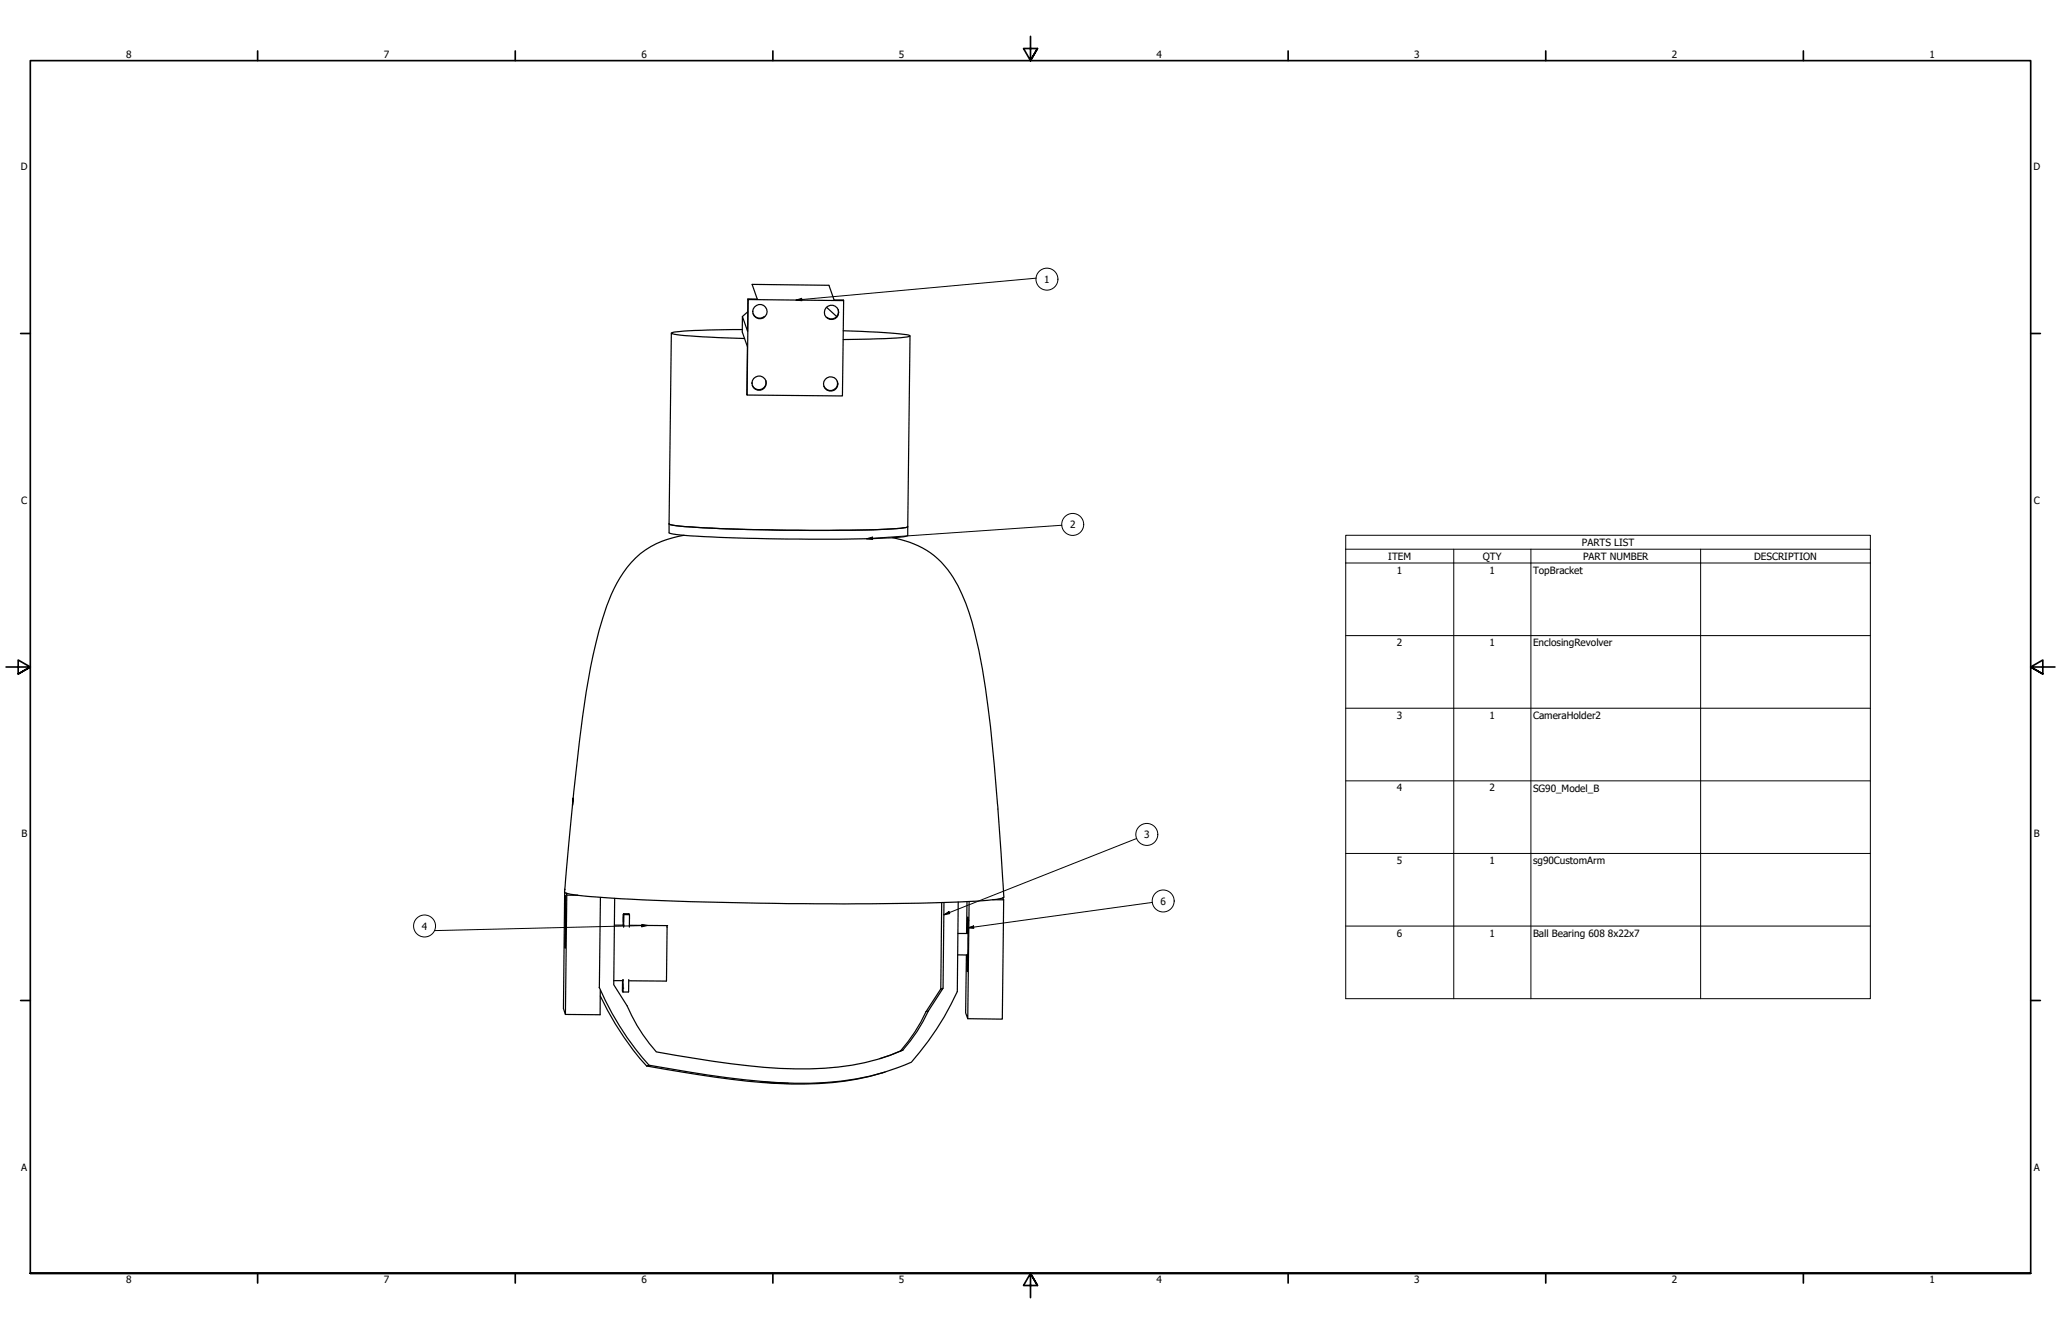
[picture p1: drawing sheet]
<svg xmlns="http://www.w3.org/2000/svg" width="864mm" height="559mm" viewBox="0 0 864 559" stroke-linecap="round" stroke-linejoin="round" font-family="sans-serif">
<!-- layer: Visible (ANSI) -->
<g fill="none" stroke="#000" stroke-width=".51">
<path d="M281.3 139.6l-.9 79.9M311 138l-14.2 .2a69.6 69.6 0 0 0-15.5 1.3l.1 .1a156.4 156.4 0 0 0 26.6 2.1l4 .1M311.1 132.6l-.1 6.5 1 2.7M313.4 125.2l.1 .3M313.5 125.5l40 .4-.5 40-39.9-.4zM315.5 131.4a2.95 2.95 0 0 0 4.8 1.1M346.3 128.7l4.3 3.9M351.2 129.7a3 3 0 0 1-1.2 3.5 3 3 0 0 1-3.7-.4M353.3 138.6l14.3 .5a70.7 70.7 0 0 1 13.7 1.5 2.13 2.13 0 0 1-2.5 .7l-8.3 .6-17.2 .3M353.5 125.9l-.1-.2h-3.9l-2.2-6.2-32.1-.4 2.1 6.2-3.9-.1-.2 13.5-2.1-6.1 2.2-2M312 141.8l1.2 3.4-.1 20.3M320.9 159.4a3 3 0 0 1-1.9 3.7 3 3 0 0 1-3.8-1.7"/>
<path d="M350.8 159.7a3 3 0 0 1-1.8 3.7 3 3 0 0 1-3.8-1.7M381.3 140.7l-.9 80M280.4 219.5a36 36 0 0 0 11.6 1.4 850.5 850.5 0 0 0 85.4 .4l3-.6M280.4 219.5v3.7a39.4 39.4 0 0 0 11.6 1.4 849.2 849.2 0 0 0 85.3 .4l3.1-.7v-3.6M286.6 224.2a36.8 36.8 0 0 0-29.3 22.4 163 163 0 0 0-11.7 43.3 1522.4 1522.4 0 0 0-9 83.3l-.1 .5 .7 .4M374 225.2a36.1 36.1 0 0 1 27.4 20.2 103.1 103.1 0 0 1 8.7 27 554.9 554.9 0 0 1 8 66l2.5 36.9v.7l-.4 .1M240.2 334.3l-.3 3zM236.6 373.8l-.5 48.7 .8 2.4M236.7 372.5v.1M236.7 372.5v.2M237 377.1v-1.8l-.2 21.9 .1-5.8M237 377.1l-.1 14.3"/>
<path d="M237.2 374.1l4.9 .9M237.2 374.1l.3 .9h4.6M237.5 375l-.6 49.9 14.6 .2v-10.3M242.1 375a1253.4 1253.4 0 0 0 105.7 3.6 807.6 807.6 0 0 0 68.3-1.7M251.6 375.9l-.5 37.8M257.6 376.3l-.4 36.2 5.6 8.8a69.7 69.7 0 0 0 12.2 19.3 376.9 376.9 0 0 0 58.2 7.1 103.6 103.6 0 0 0 45.1-7.8M394.6 378.1l-.4 36.2M395.5 378.1l-.3 35.9M401.5 377.8l-.4 37.6a121.2 121.2 0 0 1-19.2 29.5 108.6 108.6 0 0 1-48.8 8.9 403.8 403.8 0 0 1-61.1-7.6 117.8 117.8 0 0 1-20.9-32.5M405.2 377.7l-.2 13.3M406.1 377.6l-.6 49.1-.9-2.4 .3-24.3M420.2 376.1l-4.1 .8"/>
<path d="M420.2 376.1l.4 .8h-4.5M420.6 376.9l-.6 50-14.5-.2M257.4 387.5h3.7M261.2 383.1v1.3M261.2 384.4v1.9zM261.3 383.1l-.1 1.3M263.7 383.2l-2.3-.1-.1 5.2-.2-.8M263.7 383.2v5.2M263.7 383l-2.5 .1M263.7 387.6l15.6 .1 .2 .8-.3 22.5-15.7-.2M263.7 383.2l-.2-.4-2.3 .2-.1 4.5M401.3 400h4.1"/>
<path d="M401.4 391h4.2M405.3 391l.3-6.9-.3 22.9-.1-7M405.6 385.1l-.2 5.9 .2-4.5M405.6 385.5v1v-.7M405.6 385.4v1.3zM405.6 385.6v.4zM405.6 389.4h.1M405.6 385.6h.1M405.6 390v-.6l-.1 1.6M405.6 386v.3M251.1 413.7v.1M251.5 417.2a119.7 119.7 0 0 0 19.5 29.3"/>
<path d="M257.2 410.8h3.8v-.5v5.1M260.8 415.2h.1M260.9 410.8l-.1 4.4M260.9 415.2l.1 .3M260.9 414v-1.9v3.3M263.5 410.3l-.1 5.1h-2.4M405.3 400l.1 6M405.4 400v1.8l.1-.7M405.4 400v4.6M405.4 401.8h.1M378.3 439.9l-1 .3M388 423.7a68.3 68.3 0 0 1-10.7 16.5"/>
<path d="M389 423.5a66.3 66.3 0 0 1-10.7 16.4M389 423.5l6.2-9.5-1 .3-6.2 9.4M389 423.5l-1 .2M271 446.5a426 426 0 0 0 60.5 7.6 117.8 117.8 0 0 0 39.3-5M272 446.2l-1 .3M320.2 453.3l10 .5zM377.3 440.2l-8.7 3.3"/>
<circle cx="318.4" cy="130.5" r="3"/>
<circle cx="348.4" cy="130.9" r="2.98"/>
<circle cx="318.1" cy="160.5" r="3"/>
<circle cx="348.1" cy="160.8" r="3"/>
</g>
<g fill="#000">
<circle cx="261.1" cy="387.5" r=".25"/>
<circle cx="279.3" cy="387.7" r=".25"/>
<circle cx="405.6" cy="386" r=".25"/>
<circle cx="405.6" cy="385.5" r=".25"/>
<circle cx="260.9" cy="413.9" r=".25"/>
</g>
<!-- layer: Symbol (ANSI) -->
<g fill="none" stroke="#000" stroke-width=".42">
<path d="M434.2 116.5l-100.7 9.2M333.5 125.7l2.4-.7 .1 1zM363.1 225.7l2.5-.7v1zM444.9 220l-81.8 5.7M563.9 230.1v-5.9h219.8v5.9M563.9 230.1h219.8v5.7M563.9 230.1v188.2h219.8v-182.5M563.9 235.8h219.8M609.2 230.1v188.2M641.5 230.1v188.2M712.6 230.1v188.2M563.9 266.3h219.8"/>
<path d="M563.9 296.7h219.8M563.9 327.1h219.8M476.3 351.2l-80.8 32M563.9 357.5h219.8M482.9 378l-77.4 10.7M268.9 387.2l2.5 .5-2.5 .5zM271.4 387.7l-89.3 2.1M395.5 383.2l2.1-1.4 .4 .9zM405.5 388.7l2.4-.8 .2 1zM563.9 387.9h219.8"/>
<circle cx="438.7" cy="116.9" r="4.6"/>
<circle cx="449.5" cy="219.7" r="4.6"/>
<circle cx="480.5" cy="349.5" r="4.6"/>
<circle cx="487.4" cy="377.4" r="4.6"/>
<circle cx="177.9" cy="387.9" r="4.6"/>
</g>
<!-- layer: Border (ANSI) -->
<g fill="none" stroke="#000" stroke-width=".7">
<path d="M431.8 15.2v10.2l-2.9-5.1h5.8l-2.9 5.1 2.9-5.1M107.9 21.3v4.1M215.9 21.3v4.1M323.8 21.3v4.1M539.8 21.3v4.1M647.7 21.3v4.1M755.6 21.3v4.1M8.6 139.7h4.1M850.9 139.7h4.1M2.5 279.4h10.2l-5.1-2.9v5.8l5.1-2.9-5.1 2.9M861.1 279.4h-10.2l5.1-2.9v5.8l-5.1-2.9 5.1 2.9M8.6 419.1h4.1"/>
<path d="M850.9 419.1h4.1M12.7 533.4v-508h838.2v508h-838.2h838.2M107.9 533.4v4.1M215.9 533.4v4.1M323.8 533.4v4.1M434.7 538.5l-2.9-5.1 2.9 5.1h-5.8l2.9-5.1v10.2M539.8 533.4v4.1M647.7 533.4v4.1M755.6 533.4v4.1"/>
</g>
<!-- layer: Symbol (ANSI) -->
<g fill="#000">
<path d="M333.5 125.7l2.4-.7 .1 1z" fill-rule="evenodd"/>
<path d="M363.1 225.7l2.5-.7v1z" fill-rule="evenodd"/>
<path d="M268.9 387.2l2.5 .5-2.5 .5z" fill-rule="evenodd"/>
<path d="M395.5 383.2l2.1-1.4 .4 .9z" fill-rule="evenodd"/>
<path d="M405.5 388.7l2.4-.8 .2 1z" fill-rule="evenodd"/>
</g>
<g font-size="4.2">
<text x="52.8" y="24.4">8</text>
<text x="160.8" y="24.4">7</text>
<text x="268.7" y="24.4">6</text>
<text x="376.7" y="24.4">5</text>
<text x="484.6" y="24.4">4</text>
<text x="592.6" y="24.4">3</text>
<text x="700.5" y="24.4">2</text>
<text x="808.5" y="24.4">1</text>
<text x="8.8" y="71.4">D</text>
<text x="852" y="71.4">D</text>
<text x="437.6" y="118.5">1</text>
<text x="8.9" y="211.1">C</text>
<text x="852.2" y="211.1">C</text>
<text x="448.4" y="221.2">2</text>
<text x="662.8" y="228.7">PARTS LIST</text>
<text x="581.7" y="234.4">ITEM</text>
<text x="621.3" y="234.5">QTY</text>
<text x="663.3" y="234.4">PART NUMBER</text>
<text x="735" y="234.5">DESCRIPTION</text>
<text x="585.3" y="240.3">1</text>
<text x="624.1" y="240.3">1</text>
<text x="642.4" y="240.3">TopBracket</text>
<text x="585.3" y="270.7">2</text>
<text x="624.1" y="270.7">1</text>
<text x="642.4" y="270.8">EnclosingRevolver</text>
<text x="585.3" y="301.1">3</text>
<text x="624.1" y="301.1">1</text>
<text x="642.4" y="301.2">CameraHolder2</text>
<text x="585.3" y="331.5">4</text>
<text x="624.1" y="331.5">2</text>
<text x="642.4" y="331.6">SG90_Model_B</text>
<text x="9" y="350.8">B</text>
<text x="479.4" y="351.1">3</text>
<text x="852.2" y="350.8">B</text>
<text x="585.3" y="361.9">5</text>
<text x="624.1" y="361.9">1</text>
<text x="642.4" y="361.9">sg90CustomArm</text>
<text x="486.2" y="379">6</text>
<text x="176.8" y="389.4">4</text>
<text x="585.3" y="392.4">6</text>
<text x="624.1" y="392.3">1</text>
<text x="642.4" y="392.4">Ball Bearing 608</text>
<text x="673.7" y="392.4">8x22x7</text>
<text x="8.9" y="490.5">A</text>
<text x="852.2" y="490.5">A</text>
<text x="52.8" y="537.5">8</text>
<text x="160.8" y="537.5">7</text>
<text x="268.7" y="537.5">6</text>
<text x="376.7" y="537.5">5</text>
<text x="484.6" y="537.5">4</text>
<text x="592.6" y="537.5">3</text>
<text x="700.5" y="537.5">2</text>
<text x="808.5" y="537.5">1</text>
</g>
</svg>
